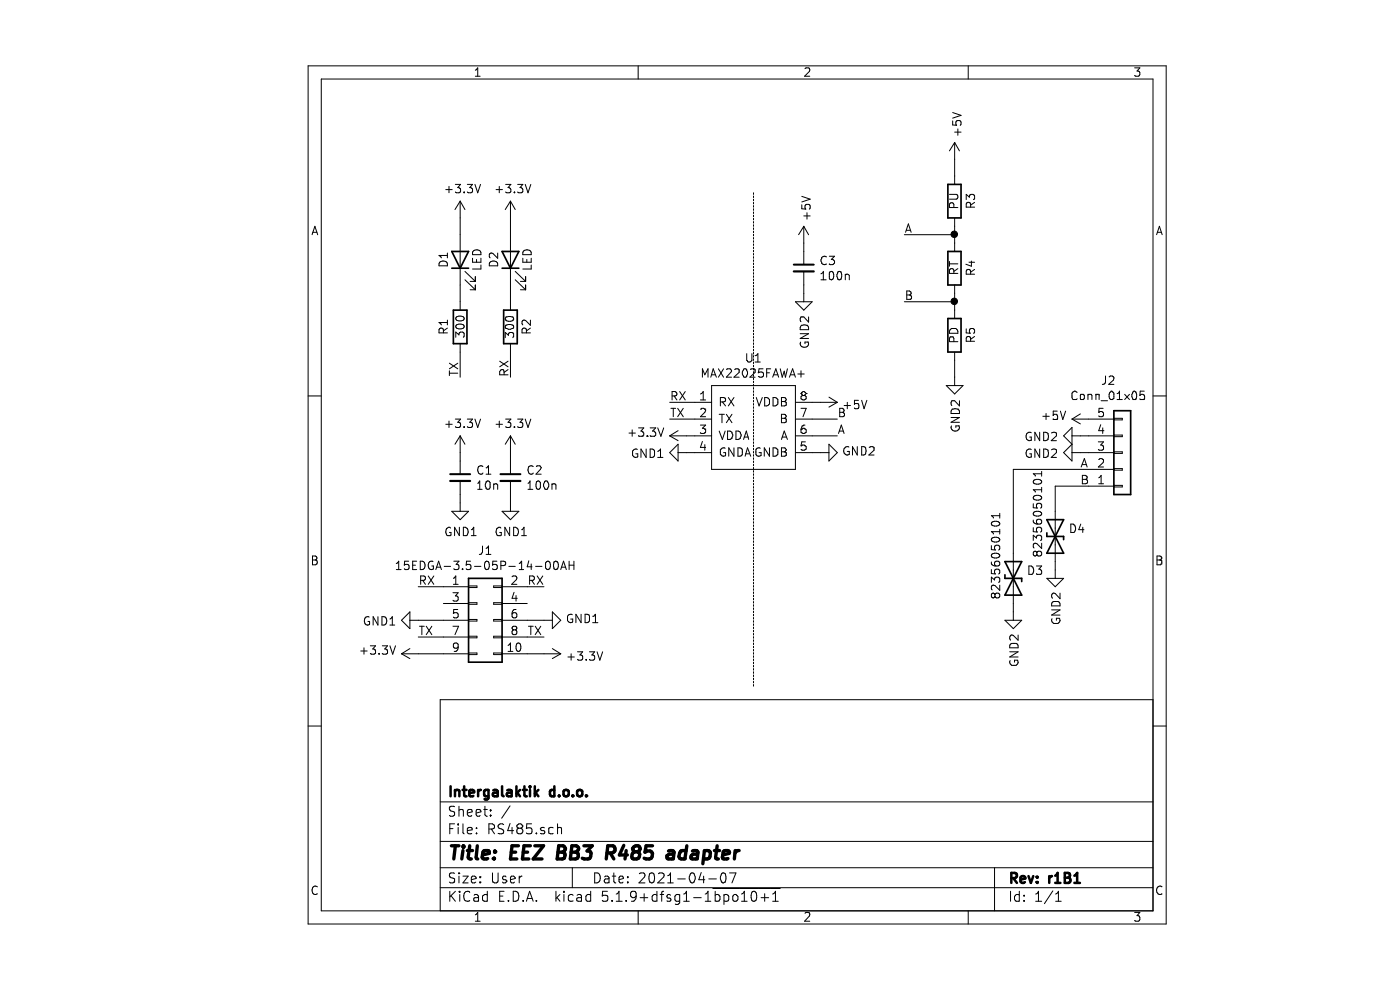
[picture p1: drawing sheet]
EESchema Schematic File Version 4
EELAYER 30 0
EELAYER END
$Descr User 5906 5906
encoding utf-8
Sheet 1 1
Title "EEZ BB3 R485 adapter"
Date "2021-04-07"
Rev "r1B1"
Comp "Intergalaktik d.o.o."
Comment1 ""
Comment2 ""
Comment3 ""
Comment4 ""
$EndDescr
$Comp
L max22025fawa:MAX22025FAWA+ U1
U 1 1
P 3050 2550
F 0 "U1" H 3050 2965 50  0000 C CNN
F 1 "MAX22025FAWA+" H 3050 2874 50  0000 C CNN
F 2 "Package_SO:SOIC-8_7.5x5.85mm_P1.27mm" H 3050 2250 50  0001 C CNN
F 3 "https://hr.mouser.com/datasheet/2/256/MAX22025-MAX22028-1862128.pdf" H 3050 2250 50  0001 C CNN
F 4 "https://hr.mouser.com/ProductDetail/Maxim-Integrated/MAX22025FAWA+?qs=sPbYRqrBIVl1vBzNmJVS9w%3D%3D" H 3050 2550 50  0001 C CNN "Mouser"
	1    3050 2550
	1    0    0    -1  
$EndComp
$Comp
L Connector_Generic:Conn_02x05_Odd_Even J1
U 1 1
P 1400 3700
F 0 "J1" H 1450 4117 50  0000 C CNN
F 1 "15EDGA-3.5-05P-14-00AH" H 1450 4026 50  0000 C CNN
F 2 "parts:15EDGA-3.5-05P-14-00AH" H 1400 3700 50  0001 C CNN
F 3 "~" H 1400 3700 50  0001 C CNN
F 4 "https://www.tme.eu/hr/en/details/15edga-3.5-05p/pluggable-terminal-blocks/degson-electronics/15edga-3-5-05p-14-00ah/" H 1400 3700 50  0001 C CNN "TME"
	1    1400 3700
	1    0    0    -1  
$EndComp
$Comp
L Device:C_Small C1
U 1 1
P 1300 2850
F 0 "C1" H 1392 2896 50  0000 L CNN
F 1 "10n" H 1392 2805 50  0000 L CNN
F 2 "Capacitor_SMD:C_0603_1608Metric_Pad1.08x0.95mm_HandSolder" H 1300 2850 50  0001 C CNN
F 3 "~" H 1300 2850 50  0001 C CNN
	1    1300 2850
	1    0    0    -1  
$EndComp
$Comp
L Device:C_Small C2
U 1 1
P 1600 2850
F 0 "C2" H 1692 2896 50  0000 L CNN
F 1 "100n" H 1692 2805 50  0000 L CNN
F 2 "Capacitor_SMD:C_0603_1608Metric_Pad1.08x0.95mm_HandSolder" H 1600 2850 50  0001 C CNN
F 3 "~" H 1600 2850 50  0001 C CNN
	1    1600 2850
	1    0    0    -1  
$EndComp
$Comp
L power:+3.3V #PWR01
U 1 1
P 1300 2700
F 0 "#PWR01" H 1300 2550 50  0001 C CNN
F 1 "+3.3V" H 1315 2873 50  0000 C CNN
F 2 "" H 1300 2700 50  0001 C CNN
F 3 "" H 1300 2700 50  0001 C CNN
	1    1300 2700
	1    0    0    -1  
$EndComp
$Comp
L power:+3.3V #PWR03
U 1 1
P 1600 2700
F 0 "#PWR03" H 1600 2550 50  0001 C CNN
F 1 "+3.3V" H 1615 2873 50  0000 C CNN
F 2 "" H 1600 2700 50  0001 C CNN
F 3 "" H 1600 2700 50  0001 C CNN
	1    1600 2700
	1    0    0    -1  
$EndComp
Wire Wire Line
	1600 2700 1600 2750
Wire Wire Line
	1300 2700 1300 2750
$Comp
L power:GND1 #PWR02
U 1 1
P 1300 3000
F 0 "#PWR02" H 1300 2750 50  0001 C CNN
F 1 "GND1" H 1305 2827 50  0000 C CNN
F 2 "" H 1300 3000 50  0001 C CNN
F 3 "" H 1300 3000 50  0001 C CNN
	1    1300 3000
	1    0    0    -1  
$EndComp
$Comp
L power:GND1 #PWR04
U 1 1
P 1600 3000
F 0 "#PWR04" H 1600 2750 50  0001 C CNN
F 1 "GND1" H 1605 2827 50  0000 C CNN
F 2 "" H 1600 3000 50  0001 C CNN
F 3 "" H 1600 3000 50  0001 C CNN
	1    1600 3000
	1    0    0    -1  
$EndComp
Wire Wire Line
	1600 2950 1600 3000
Wire Wire Line
	1300 2950 1300 3000
$Comp
L power:+3.3V #PWR05
U 1 1
P 2650 2600
F 0 "#PWR05" H 2650 2450 50  0001 C CNN
F 1 "+3.3V" V 2665 2728 50  0000 L CNN
F 2 "" H 2650 2600 50  0001 C CNN
F 3 "" H 2650 2600 50  0001 C CNN
	1    2650 2600
	0    -1   -1   0   
$EndComp
$Comp
L power:GND1 #PWR06
U 1 1
P 2650 2700
F 0 "#PWR06" H 2650 2450 50  0001 C CNN
F 1 "GND1" V 2655 2572 50  0000 R CNN
F 2 "" H 2650 2700 50  0001 C CNN
F 3 "" H 2650 2700 50  0001 C CNN
	1    2650 2700
	0    1    1    0   
$EndComp
Wire Wire Line
	2650 2600 2700 2600
Wire Wire Line
	2700 2700 2650 2700
$Comp
L power:+5V #PWR07
U 1 1
P 3450 2400
F 0 "#PWR07" H 3450 2250 50  0001 C CNN
F 1 "+5V" V 3465 2528 50  0000 L CNN
F 2 "" H 3450 2400 50  0001 C CNN
F 3 "" H 3450 2400 50  0001 C CNN
	1    3450 2400
	0    1    1    0   
$EndComp
Wire Wire Line
	3400 2400 3450 2400
$Comp
L power:GND2 #PWR08
U 1 1
P 3450 2700
F 0 "#PWR08" H 3450 2450 50  0001 C CNN
F 1 "GND2" V 3455 2572 50  0000 R CNN
F 2 "" H 3450 2700 50  0001 C CNN
F 3 "" H 3450 2700 50  0001 C CNN
	1    3450 2700
	0    -1   -1   0   
$EndComp
Wire Wire Line
	3400 2700 3450 2700
Wire Wire Line
	2700 2400 2550 2400
Wire Wire Line
	2700 2500 2550 2500
Text Label 2550 2400 0    50   ~ 0
RX
Text Label 2550 2500 0    50   ~ 0
TX
Wire Wire Line
	3400 2500 3550 2500
Wire Wire Line
	3400 2600 3550 2600
Text Label 3550 2500 0    50   ~ 0
B
Text Label 3550 2600 0    50   ~ 0
A
$Comp
L Device:D_TVS D3
U 1 1
P 4600 3450
F 0 "D3" V 4554 3530 50  0000 L CNN
F 1 "82356050101" H 4200 3350 50  0000 L CNN
F 2 "Diode_SMD:D_0603_1608Metric_Pad1.05x0.95mm_HandSolder" H 4600 3450 50  0001 C CNN
F 3 "~" H 4600 3450 50  0001 C CNN
F 4 "https://hr.mouser.com/ProductDetail/Wurth-Elektronik/82356050101?qs=%2Fha2pyFadui%252BmBbi01ngQz5LozOgdJp30KaQgrH0l5zQKExxpvc1HQ%3D%3D" V 4600 3450 50  0001 C CNN "Mouser"
	1    4600 3450
	0    1    1    0   
$EndComp
$Comp
L Device:D_TVS D4
U 1 1
P 4850 3200
F 0 "D4" V 4804 3280 50  0000 L CNN
F 1 "82356050101" H 4450 3100 50  0000 L CNN
F 2 "Diode_SMD:D_0603_1608Metric_Pad1.05x0.95mm_HandSolder" H 4850 3200 50  0001 C CNN
F 3 "~" H 4850 3200 50  0001 C CNN
F 4 "https://hr.mouser.com/ProductDetail/Wurth-Elektronik/82356050101?qs=%2Fha2pyFadui%252BmBbi01ngQz5LozOgdJp30KaQgrH0l5zQKExxpvc1HQ%3D%3D" V 4850 3200 50  0001 C CNN "Mouser"
	1    4850 3200
	0    1    1    0   
$EndComp
$Comp
L Device:LED D2
U 1 1
P 1600 1550
F 0 "D2" H 1600 1650 50  0000 C CNN
F 1 "LED" H 1600 1450 50  0000 C CNN
F 2 "LED_SMD:LED_0603_1608Metric_Pad1.05x0.95mm_HandSolder" H 1600 1550 50  0001 C CNN
F 3 "~" H 1600 1550 50  0001 C CNN
	1    1600 1550
	0    -1   -1   0   
$EndComp
$Comp
L Device:LED D1
U 1 1
P 1300 1550
F 0 "D1" H 1300 1650 50  0000 C CNN
F 1 "LED" H 1300 1450 50  0000 C CNN
F 2 "LED_SMD:LED_0603_1608Metric_Pad1.05x0.95mm_HandSolder" H 1300 1550 50  0001 C CNN
F 3 "~" H 1300 1550 50  0001 C CNN
	1    1300 1550
	0    -1   -1   0   
$EndComp
$Comp
L Device:R R2
U 1 1
P 1600 1950
F 0 "R2" V 1500 1950 50  0000 C CNN
F 1 "300" V 1600 1950 50  0000 C CNN
F 2 "Resistor_SMD:R_0603_1608Metric_Pad0.98x0.95mm_HandSolder" V 1530 1950 50  0001 C CNN
F 3 "~" H 1600 1950 50  0001 C CNN
	1    1600 1950
	-1   0    0    1   
$EndComp
$Comp
L Device:R R1
U 1 1
P 1300 1950
F 0 "R1" V 1200 1950 50  0000 C CNN
F 1 "300" V 1300 1950 50  0000 C CNN
F 2 "Resistor_SMD:R_0603_1608Metric_Pad0.98x0.95mm_HandSolder" V 1230 1950 50  0001 C CNN
F 3 "~" H 1300 1950 50  0001 C CNN
	1    1300 1950
	1    0    0    -1  
$EndComp
Text Label 5000 2900 0    50   ~ 0
B
Text Label 5000 2800 0    50   ~ 0
A
$Comp
L power:GND2 #PWR017
U 1 1
P 5000 2600
F 0 "#PWR017" H 5000 2350 50  0001 C CNN
F 1 "GND2" V 5005 2472 50  0000 R CNN
F 2 "" H 5000 2600 50  0001 C CNN
F 3 "" H 5000 2600 50  0001 C CNN
	1    5000 2600
	0    1    1    0   
$EndComp
Wire Wire Line
	5000 2600 5050 2600
$Comp
L power:+5V #PWR018
U 1 1
P 5050 2500
F 0 "#PWR018" H 5050 2350 50  0001 C CNN
F 1 "+5V" V 5065 2628 50  0000 L CNN
F 2 "" H 5050 2500 50  0001 C CNN
F 3 "" H 5050 2500 50  0001 C CNN
	1    5050 2500
	0    -1   -1   0   
$EndComp
Wire Wire Line
	4600 2800 4600 3300
Wire Wire Line
	4600 2800 5050 2800
Wire Wire Line
	4850 2900 4850 3050
Wire Wire Line
	4850 2900 5050 2900
$Comp
L power:GND2 #PWR015
U 1 1
P 4600 3650
F 0 "#PWR015" H 4600 3400 50  0001 C CNN
F 1 "GND2" V 4605 3522 50  0000 R CNN
F 2 "" H 4600 3650 50  0001 C CNN
F 3 "" H 4600 3650 50  0001 C CNN
	1    4600 3650
	1    0    0    -1  
$EndComp
$Comp
L power:GND2 #PWR016
U 1 1
P 4850 3400
F 0 "#PWR016" H 4850 3150 50  0001 C CNN
F 1 "GND2" V 4855 3272 50  0000 R CNN
F 2 "" H 4850 3400 50  0001 C CNN
F 3 "" H 4850 3400 50  0001 C CNN
	1    4850 3400
	1    0    0    -1  
$EndComp
Wire Wire Line
	4850 3350 4850 3400
Wire Wire Line
	4600 3600 4600 3650
Wire Wire Line
	1600 1700 1600 1800
Wire Wire Line
	1300 1700 1300 1800
$Comp
L power:+3.3V #PWR010
U 1 1
P 1600 1300
F 0 "#PWR010" H 1600 1150 50  0001 C CNN
F 1 "+3.3V" H 1615 1473 50  0000 C CNN
F 2 "" H 1600 1300 50  0001 C CNN
F 3 "" H 1600 1300 50  0001 C CNN
	1    1600 1300
	1    0    0    -1  
$EndComp
$Comp
L power:+3.3V #PWR09
U 1 1
P 1300 1300
F 0 "#PWR09" H 1300 1150 50  0001 C CNN
F 1 "+3.3V" H 1315 1473 50  0000 C CNN
F 2 "" H 1300 1300 50  0001 C CNN
F 3 "" H 1300 1300 50  0001 C CNN
	1    1300 1300
	1    0    0    -1  
$EndComp
Wire Wire Line
	1600 1300 1600 1400
Wire Wire Line
	1300 1300 1300 1400
Wire Wire Line
	1600 2100 1600 2250
Wire Wire Line
	1300 2100 1300 2250
Text Label 1600 2250 1    50   ~ 0
RX
Text Label 1300 2250 1    50   ~ 0
TX
$Comp
L Device:C_Small C3
U 1 1
P 3350 1600
F 0 "C3" H 3442 1646 50  0000 L CNN
F 1 "100n" H 3442 1555 50  0000 L CNN
F 2 "Capacitor_SMD:C_0603_1608Metric_Pad1.08x0.95mm_HandSolder" H 3350 1600 50  0001 C CNN
F 3 "~" H 3350 1600 50  0001 C CNN
	1    3350 1600
	1    0    0    -1  
$EndComp
Wire Wire Line
	3350 1450 3350 1500
Wire Wire Line
	3350 1700 3350 1750
$Comp
L power:+5V #PWR019
U 1 1
P 3350 1450
F 0 "#PWR019" H 3350 1300 50  0001 C CNN
F 1 "+5V" V 3365 1578 50  0000 L CNN
F 2 "" H 3350 1450 50  0001 C CNN
F 3 "" H 3350 1450 50  0001 C CNN
	1    3350 1450
	1    0    0    -1  
$EndComp
$Comp
L power:GND2 #PWR020
U 1 1
P 3350 1750
F 0 "#PWR020" H 3350 1500 50  0001 C CNN
F 1 "GND2" V 3355 1622 50  0000 R CNN
F 2 "" H 3350 1750 50  0001 C CNN
F 3 "" H 3350 1750 50  0001 C CNN
	1    3350 1750
	1    0    0    -1  
$EndComp
$Comp
L Device:R R3
U 1 1
P 4250 1200
F 0 "R3" V 4150 1200 50  0000 C CNN
F 1 "PU" V 4250 1200 50  0000 C CNN
F 2 "Resistor_SMD:R_0603_1608Metric_Pad0.98x0.95mm_HandSolder" V 4180 1200 50  0001 C CNN
F 3 "~" H 4250 1200 50  0001 C CNN
	1    4250 1200
	-1   0    0    1   
$EndComp
$Comp
L power:+5V #PWR021
U 1 1
P 4250 950
F 0 "#PWR021" H 4250 800 50  0001 C CNN
F 1 "+5V" V 4265 1078 50  0000 L CNN
F 2 "" H 4250 950 50  0001 C CNN
F 3 "" H 4250 950 50  0001 C CNN
	1    4250 950 
	1    0    0    -1  
$EndComp
$Comp
L Device:R R4
U 1 1
P 4250 1600
F 0 "R4" V 4150 1600 50  0000 C CNN
F 1 "RT" V 4250 1600 50  0000 C CNN
F 2 "Resistor_SMD:R_0603_1608Metric_Pad0.98x0.95mm_HandSolder" V 4180 1600 50  0001 C CNN
F 3 "~" H 4250 1600 50  0001 C CNN
	1    4250 1600
	-1   0    0    1   
$EndComp
$Comp
L Device:R R5
U 1 1
P 4250 2000
F 0 "R5" V 4150 2000 50  0000 C CNN
F 1 "PD" V 4250 2000 50  0000 C CNN
F 2 "Resistor_SMD:R_0603_1608Metric_Pad0.98x0.95mm_HandSolder" V 4180 2000 50  0001 C CNN
F 3 "~" H 4250 2000 50  0001 C CNN
	1    4250 2000
	-1   0    0    1   
$EndComp
Wire Wire Line
	4250 1350 4250 1400
Wire Wire Line
	4250 1750 4250 1800
Wire Wire Line
	4250 1400 3950 1400
Connection ~ 4250 1400
Wire Wire Line
	4250 1400 4250 1450
Wire Wire Line
	4250 1800 3950 1800
Connection ~ 4250 1800
Wire Wire Line
	4250 1800 4250 1850
Wire Wire Line
	4250 2150 4250 2250
$Comp
L power:GND2 #PWR022
U 1 1
P 4250 2250
F 0 "#PWR022" H 4250 2000 50  0001 C CNN
F 1 "GND2" V 4255 2122 50  0000 R CNN
F 2 "" H 4250 2250 50  0001 C CNN
F 3 "" H 4250 2250 50  0001 C CNN
	1    4250 2250
	1    0    0    -1  
$EndComp
Text Label 3950 1400 0    50   ~ 0
A
Text Label 3950 1800 0    50   ~ 0
B
Wire Wire Line
	4250 950  4250 1050
Wire Wire Line
	1200 3500 1050 3500
Wire Wire Line
	1200 3700 1050 3700
Wire Wire Line
	1200 3800 1050 3800
Wire Wire Line
	1200 3900 1050 3900
$Comp
L power:+3.3V #PWR012
U 1 1
P 1050 3900
F 0 "#PWR012" H 1050 3750 50  0001 C CNN
F 1 "+3.3V" V 1065 4028 50  0000 L CNN
F 2 "" H 1050 3900 50  0001 C CNN
F 3 "" H 1050 3900 50  0001 C CNN
	1    1050 3900
	0    -1   -1   0   
$EndComp
$Comp
L power:GND1 #PWR011
U 1 1
P 1050 3700
F 0 "#PWR011" H 1050 3450 50  0001 C CNN
F 1 "GND1" V 1055 3572 50  0000 R CNN
F 2 "" H 1050 3700 50  0001 C CNN
F 3 "" H 1050 3700 50  0001 C CNN
	1    1050 3700
	0    1    1    0   
$EndComp
Text Label 1050 3800 0    50   ~ 0
TX
Text Label 1050 3500 0    50   ~ 0
RX
Wire Wire Line
	1700 3500 1800 3500
Wire Wire Line
	1700 3700 1800 3700
Wire Wire Line
	1700 3800 1800 3800
Wire Wire Line
	1700 3900 1800 3900
Text Label 1700 3500 0    50   ~ 0
RX
$Comp
L power:GND1 #PWR013
U 1 1
P 1800 3700
F 0 "#PWR013" H 1800 3450 50  0001 C CNN
F 1 "GND1" V 1805 3572 50  0000 R CNN
F 2 "" H 1800 3700 50  0001 C CNN
F 3 "" H 1800 3700 50  0001 C CNN
	1    1800 3700
	0    -1   -1   0   
$EndComp
Text Label 1700 3800 0    50   ~ 0
TX
$Comp
L power:+3.3V #PWR014
U 1 1
P 1800 3900
F 0 "#PWR014" H 1800 3750 50  0001 C CNN
F 1 "+3.3V" V 1815 4028 50  0000 L CNN
F 2 "" H 1800 3900 50  0001 C CNN
F 3 "" H 1800 3900 50  0001 C CNN
	1    1800 3900
	0    1    1    0   
$EndComp
Wire Notes Line
	3050 1150 3050 4100
$Comp
L Connector_Generic:Conn_01x05 J2
U 1 1
P 5250 2700
F 0 "J2" H 5168 2275 50  0000 C CNN
F 1 "Conn_01x05" H 5168 2366 50  0000 C CNN
F 2 "TerminalBlock_4Ucon:TerminalBlock_4Ucon_1x05_P3.50mm_Vertical" H 5250 2700 50  0001 C CNN
F 3 "~" H 5250 2700 50  0001 C CNN
	1    5250 2700
	1    0    0    1   
$EndComp
$Comp
L power:GND2 #PWR023
U 1 1
P 5000 2700
F 0 "#PWR023" H 5000 2450 50  0001 C CNN
F 1 "GND2" V 5005 2572 50  0000 R CNN
F 2 "" H 5000 2700 50  0001 C CNN
F 3 "" H 5000 2700 50  0001 C CNN
	1    5000 2700
	0    1    1    0   
$EndComp
Wire Wire Line
	5000 2700 5050 2700
$EndSCHEMATC
